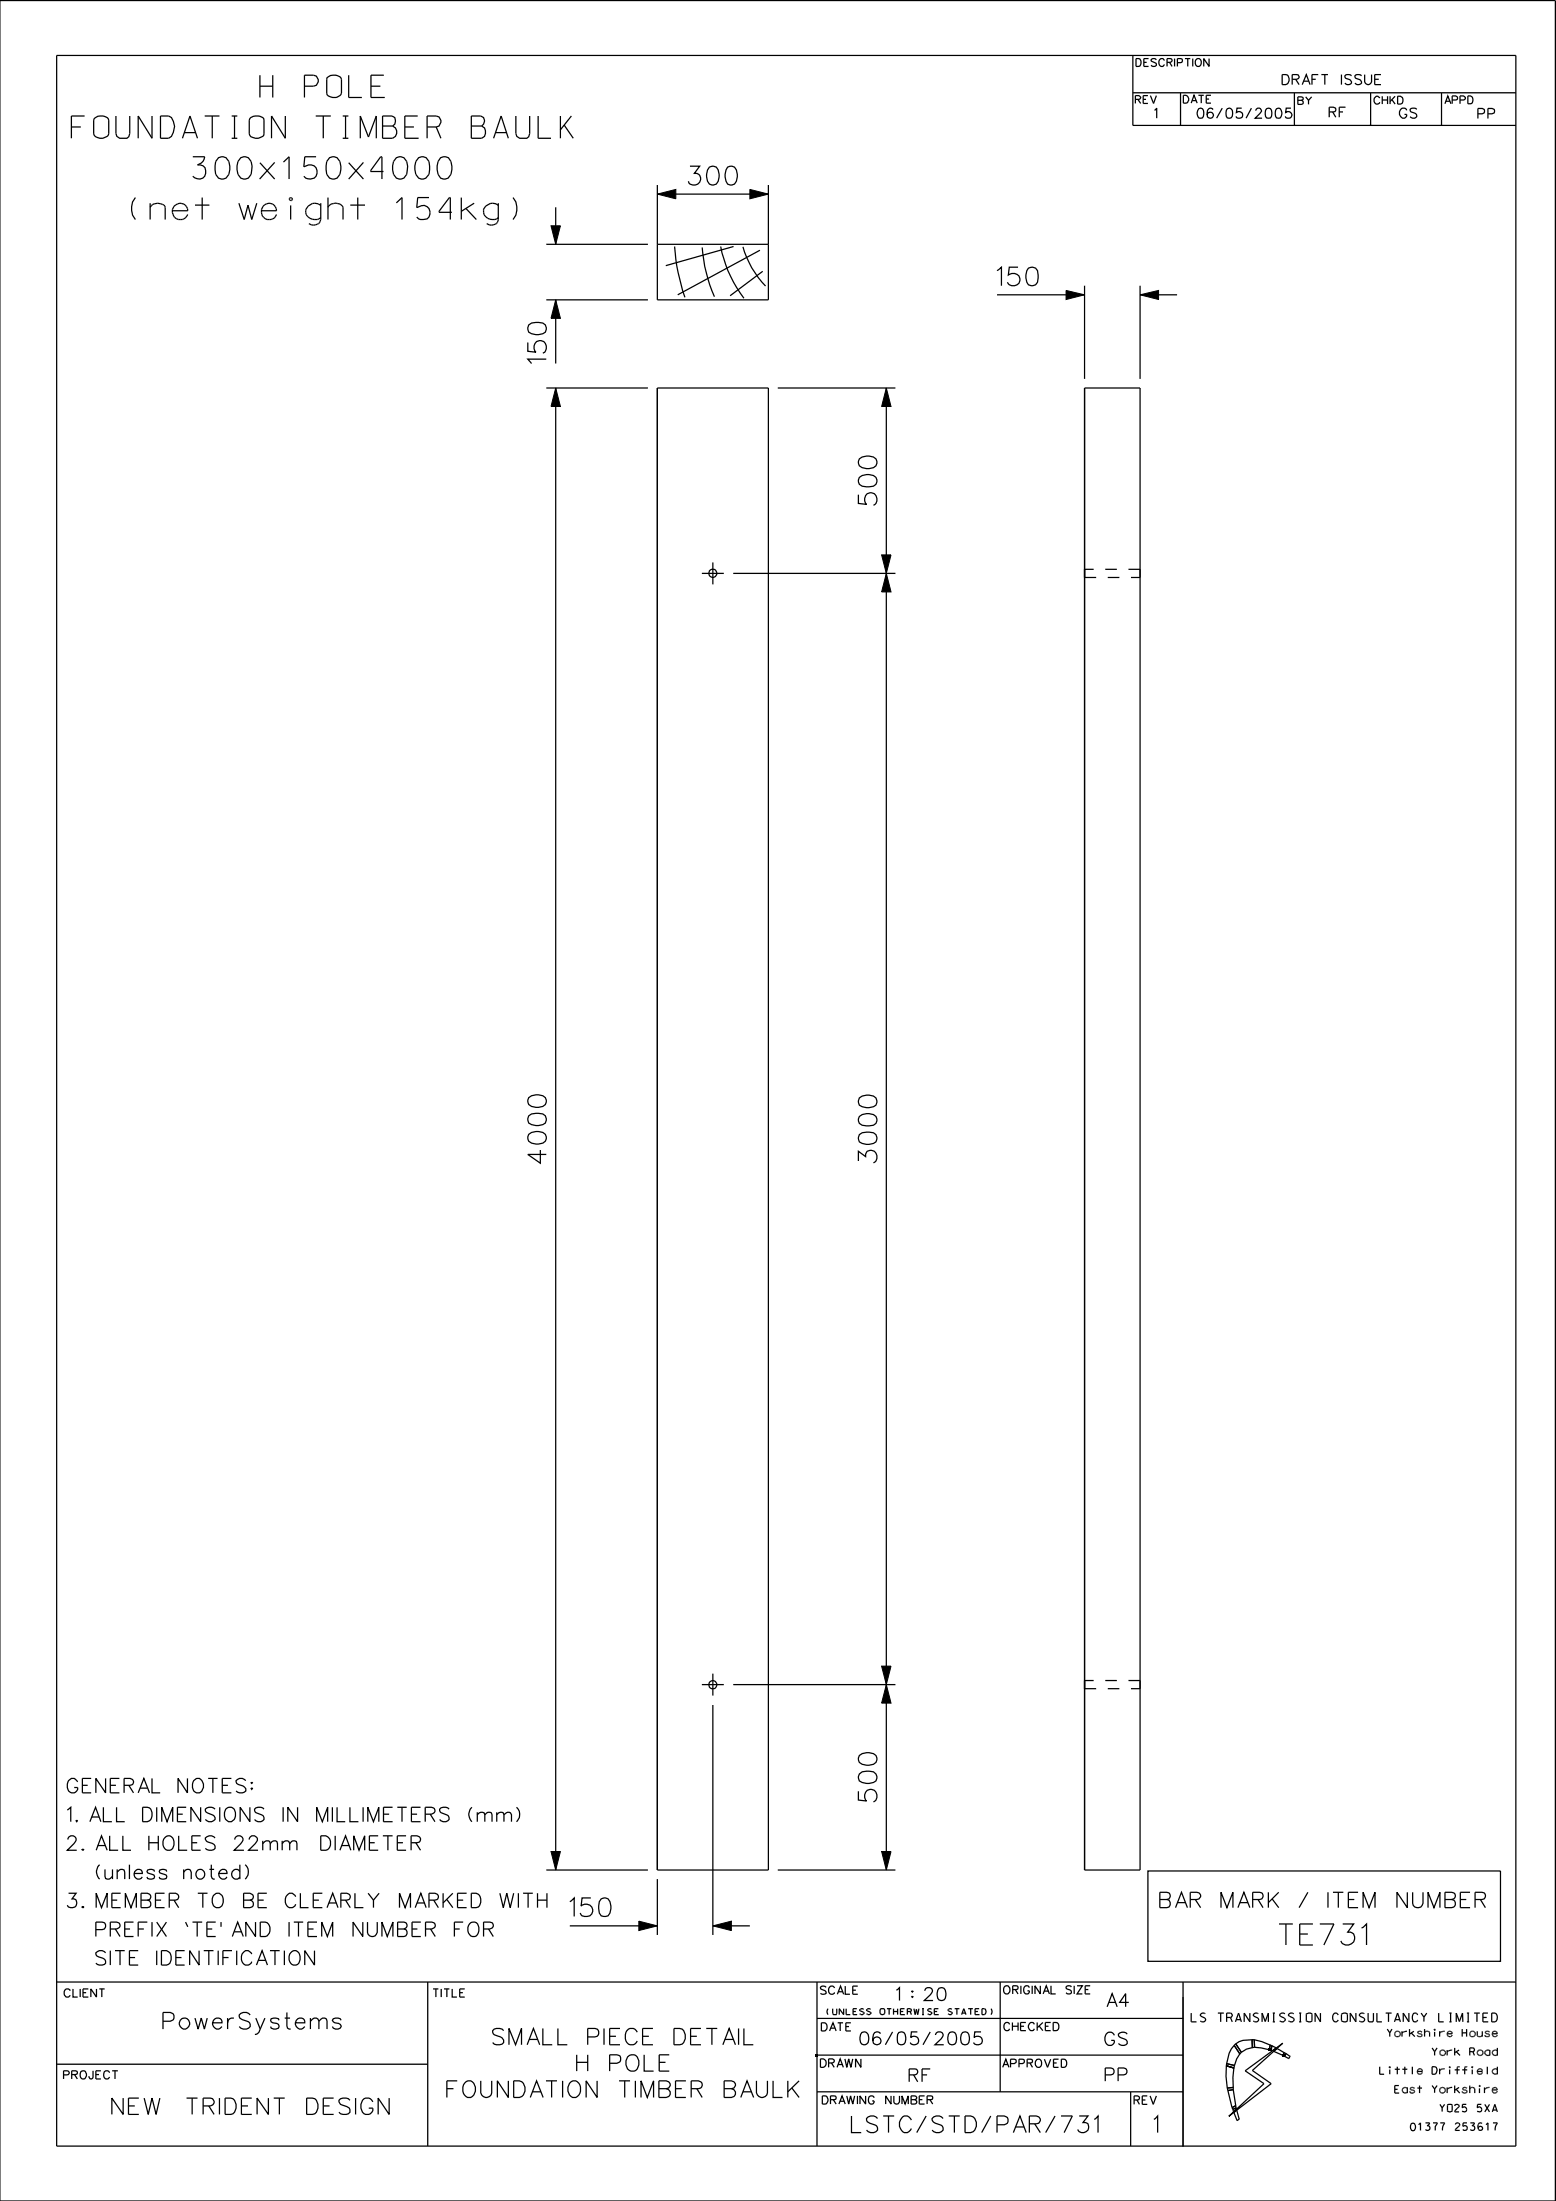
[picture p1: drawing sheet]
<svg xmlns="http://www.w3.org/2000/svg" width="210mm" height="297mm" viewBox="0 0 210 297" stroke-linecap="round" stroke-linejoin="round" font-family="sans-serif">
<path d="M94.7 77.4h3M96.2 78.9v-3M94.7 227.3h3M96.2 228.8v-3" fill="none" stroke="#000" stroke-width=".17" stroke-dasharray="3.2 1.6 .8 1.6" stroke-linecap="butt"/>
<g fill="none" stroke="#000" stroke-width=".17">
<path d="M0 .1h209.9v296.9h-209.9zM7.6 7.5h197v282.1h-197zM152.9 12.5h51.7M152.9 7.5v9.4h51.7M153.2 13.4h.6l.2-.3-.3-.2h-.5v1.1M154.9 12.9h-.6v1.1M155.3 12.9l.4 1.1 .4-1.1M159.3 12.5v4.4M174.7 12.5v4.4M185 12.5v4.4M194.5 12.5v4.4M73.7 33h13.7"/>
<path d="M75 28v5M88.7 26.2h15M88.7 25v15.5h15v-15.5M88.7 33h15M91 33.3a26 26 0 0 0 1.4 6.8M94.8 33.4a20.9 20.9 0 0 0 1.6 6.6M97.3 33.3a16.4 16.4 0 0 0 3.1 6.9M99 33.3l-9.1 2.5M100.3 33.3a12.2 12.2 0 0 0 3 5.3M102.6 33.8l-11.1 6M102.9 36.6l-4.4 3.3M134.6 39.8h11.8"/>
<path d="M146.4 38.6v12.5M153.9 39.8h5M153.9 38.6v12.5M73.7 40.5h13.7M73.7 52.4h13.7M75 40.5v8.6M75 52.4v199.9M88.7 52.4h15v199.9h-15zM105 52.4h15.8M119.6 52.4v199.9M146.4 52.4h7.5v199.9h-7.5zM99 77.4h21.8"/>
<path d="M146.4 76.8v1.1zM96.2 230.1v31M99 227.3h21.8M146.4 226.8v1.1zM73.7 252.3h13.7M76.9 259.9h11.8M88.7 253.6v7.5M96.2 259.9h5M105 252.3h15.8M154.9 252.5h47.6v12.2h-47.6zM7.6 278.5h50.1M7.6 267.5h197"/>
<path d="M57.7 267.5v22.1M110.3 277.3h49.4M110.3 272.4h49.4M110.3 267.5v22.1M135 267.5v14.8M159.7 267.5v22.2M165.5 278.8v1.4l.1 1.6M165.5 278.8l1 .3M165.5 278.8h.1M165.5 278.5v.3M165.5 278.5l1.1 .2M166.5 279.1l-.1 1.2v1.4"/>
<path d="M166.5 279.1h.1M166.6 276l-.4 .5-.3 .6-.4 1.4M166.6 276l.7 1.1M166.6 276h.1M166.6 278.7h.1M166.6 278.7l-.1 .4M166.8 275.8l-.2 .2M166.8 275.8h.1M166.8 275.8l.7 1.1M167.3 277.1l-.4 .7-.3 .9M167.3 277.1h.1M167.5 276.9h.1"/>
<path d="M167.5 276.9l-.2 .2M168 279.4l5.1-3.7-4.1 3.7 2.6 1.8-5.8 4.4 4.8-4.4zM169 275.2l-1.2 .1-1 .5M169 275.2v1.1M169 275.2h.3M169 276.3l-.8 .2-.7 .4M169 276.3h.1M169.3 276.3l2 .3M169.3 276.3h.1M169.3 276.3h-.3M171.3 276.6h.1M171.3 276.6l.3 .1"/>
<path d="M171.4 276l-1.1-.5-1-.3v1.1M171.4 276h.1M171.4 276l-.1 .6M171.4 276h.2M171.6 276.7h.1M171.6 276v.7M171.6 276h.1M171.6 276l.6 .3-.5 .4h-.1M173.2 277.4h.1M173.2 277.4l.2 .1M173.3 277l-.9-.6-.5 .4 1.3 .6M173.3 277h.1"/>
<path d="M173.3 277l-.1 .4M173.3 277l.3 .1M173.4 277.5h.1M173.4 277.5l.5 .3M173.6 277.1h.1M173.6 277.1l-.2 .4M173.6 277.1l.5 .4M173.9 277.8h.1M174.1 277.5h.1M174.1 277.5l-.2 .3M110.3 282.3h49.4M152.6 282.3v7.3"/>
<path d="M153.1 283.4l.6-.1v-.4l-.2-.1h-.4v1.2M154.8 282.8h-.6v1.2M155.2 282.8l.4 1.2 .5-1.2M165.6 281.8h.1M165.6 281.8l.1 .3M165.7 282.1h.1M165.7 282.1l.6 2.3M166.3 284.4l.1 .2M166.4 284.6h.1M166.4 281.7h.1M166.4 281.7l-.8 .1M166.4 281.7v.3"/>
<path d="M166.4 282h.1M166.4 282l-.7 .1M166.4 282l.4 2.1M166.5 285.1l.4-.4 .3 1.3-.3 .2zM166.8 284.1h.1M166.8 284.1l-.5 .3M166.8 284.1v.3M166.8 284.4h.1M166.8 284.4l-.4 .2M166.8 284.4l.1 .2-.4 .4-.1-.4M167.2 286h.1"/>
<circle cx="96.2" cy="77.4" r=".56"/>
<circle cx="96.2" cy="227.3" r=".56"/>
</g>
<g fill="#000">
<path d="M110.1 277.2h.3v.3h-.3z" fill-rule="evenodd"/>
<path d="M171.2 276.4h.3v.3h-.3z" fill-rule="evenodd"/>
<path d="M173 277.2h.3v.3h-.3z" fill-rule="evenodd"/>
</g>
<g fill="#000" stroke="#000" stroke-width=".13">
<path d="M74.4 30.5h1.2l-.6 2.5zM88.7 26.2l2.5-.6v1.2zM101.2 25.6l2.5 .6-2.5 .6zM143.9 39.2l2.5 .6-2.5 .6zM75 40.5l.6 2.5h-1.2zM75 52.4l.6 2.5h-1.2zM119.6 52.4l.7 2.5h-1.3zM153.9 39.8l2.5-.6v1.2zM119.6 77.4l.7 2.5h-1.3zM119 74.9h1.3l-.7 2.5zM119.6 227.3l.7 2.5h-1.3zM119 224.8h1.3l-.7 2.5z"/>
<path d="M74.4 249.8h1.2l-.6 2.5zM86.2 259.2l2.5 .7-2.5 .6zM119 249.8h1.3l-.7 2.5zM96.2 259.9l2.5-.7v1.3z"/>
</g>
<path d="M146.4 77.9h7.5M153.9 77.9v-1.1M153.9 76.8h-7.5M146.4 227.9h7.5M153.9 227.9v-1.1M153.9 226.8h-7.5" fill="none" stroke="#000" stroke-width=".17" stroke-dasharray="1.6 1.6" stroke-linecap="butt"/>
<g font-size="3">
<text x="35.1" y="13.1">H POLE</text>
<text x="9.7" y="18.6">FOUNDATION TIMBER BAULK</text>
<text x="17.3" y="29.6">(net weight 154kg)</text>
<text x="26" y="24.1">300x150x4000</text>
</g>
<text font-size="2.8" x="172.6" y="262.4">TE731</text>
<g font-size="2.5">
<text x="92.9" y="24.9">300</text>
<text x="134.6" y="38.6">150</text>
<text x="73.8" y="49.1" transform="rotate(-90 73.8 49.1)">150</text>
<text x="118.4" y="68.2" transform="rotate(-90 118.4 68.2)">500</text>
<text x="73.8" y="157" transform="rotate(-90 73.8 157)">4000</text>
<text x="118.4" y="156.9" transform="rotate(-90 118.4 156.9)">3000</text>
<text x="118.4" y="243.1" transform="rotate(-90 118.4 243.1)">500</text>
<text x="76.9" y="258.6">150</text>
</g>
<g font-size="2.2">
<text x="22" y="273.8">PowerSystems</text>
<text x="66.5" y="275.9">SMALL PIECE DETAIL</text>
<text x="77.8" y="279.5">H POLE</text>
<text x="15.1" y="285.3">NEW TRIDENT DESIGN</text>
<text x="60.3" y="283">FOUNDATION TIMBER BAULK</text>
<text x="114.9" y="287.8">LSTC/STD/PAR/731</text>
<text x="155.7" y="287.8">1</text>
</g>
<text font-size="2.1" x="156.6" y="257.4">BAR MARK / ITEM NUMBER</text>
<g font-size="1.9">
<text x="9.1" y="241.9">GENERAL NOTES:</text>
<text x="9.1" y="245.8">1. ALL DIMENSIONS IN MILLIMETERS (mm)</text>
<text x="9.1" y="249.7">2. ALL HOLES 22mm DIAMETER</text>
<text x="9.1" y="257.4">3. MEMBER TO BE CLEARLY MARKED WITH</text>
<text x="11.1" y="253.6">(unless noted)</text>
<text x="10.7" y="261.3">PREFIX ‘TE’ AND ITEM NUMBER FOR</text>
<text x="10.6" y="265.2">SITE IDENTIFICATION</text>
</g>
<g font-size="1.7">
<text x="121" y="270">1 : 20</text>
<text x="116.1" y="275.9">06/05/2005</text>
<text x="149.2" y="276">GS</text>
<text x="149.5" y="270.8">A4</text>
<text x="122.7" y="280.9">RF</text>
<text x="149.2" y="280.8">PP</text>
</g>
<text font-size="1.4" x="173.1" y="11.4">DRAFT ISSUE</text>
<g font-size="1.3">
<text x="155.8" y="16">1</text>
<text x="161.6" y="16">06/05/2005</text>
<text x="179.4" y="15.8">RF</text>
<text x="188.9" y="15.9">GS</text>
<text x="199.5" y="16">PP</text>
</g>
<text font-size="1.2" x="160.8" y="272.8">LS TRANSMISSION CONSULTANCY LIMITED</text>
<g font-size="1.1">
<text x="8.7" y="269.5">CLIENT</text>
<text x="58.4" y="269.5">TITLE</text>
<text x="110.7" y="269.1">SCALE</text>
<text x="135.5" y="269.1">ORIGINAL SIZE</text>
<text x="110.9" y="274.1">DATE</text>
<text x="135.5" y="274">CHECKED</text>
<text x="8.6" y="280.5">PROJECT</text>
<text x="110.8" y="278.9">DRAWN</text>
<text x="135.3" y="279">APPROVED</text>
<text x="111" y="283.9">DRAWING NUMBER</text>
<text x="153.1" y="283.9">REV</text>
</g>
<g font-size="1">
<text x="153.3" y="9">DESCRIPTION</text>
<text x="153.2" y="14">REV</text>
<text x="159.7" y="13.9">DATE</text>
<text x="175.2" y="14.1">BY</text>
<text x="185.5" y="14">CHKD</text>
<text x="195" y="14">APPD</text>
<text x="187.2" y="274.8">Yorkshire House</text>
<text x="186.2" y="279.9">Little Driffield</text>
<text x="193.3" y="277.4">York Road</text>
<text x="188.2" y="282.4">East Yorkshire</text>
<text x="190.4" y="287.5">01377 253617</text>
<text x="194.3" y="285">YO25 5XA</text>
</g>
<text font-size=".8" x="111.5" y="271.8">(UNLESS OTHERWISE STATED)</text>
</svg>
